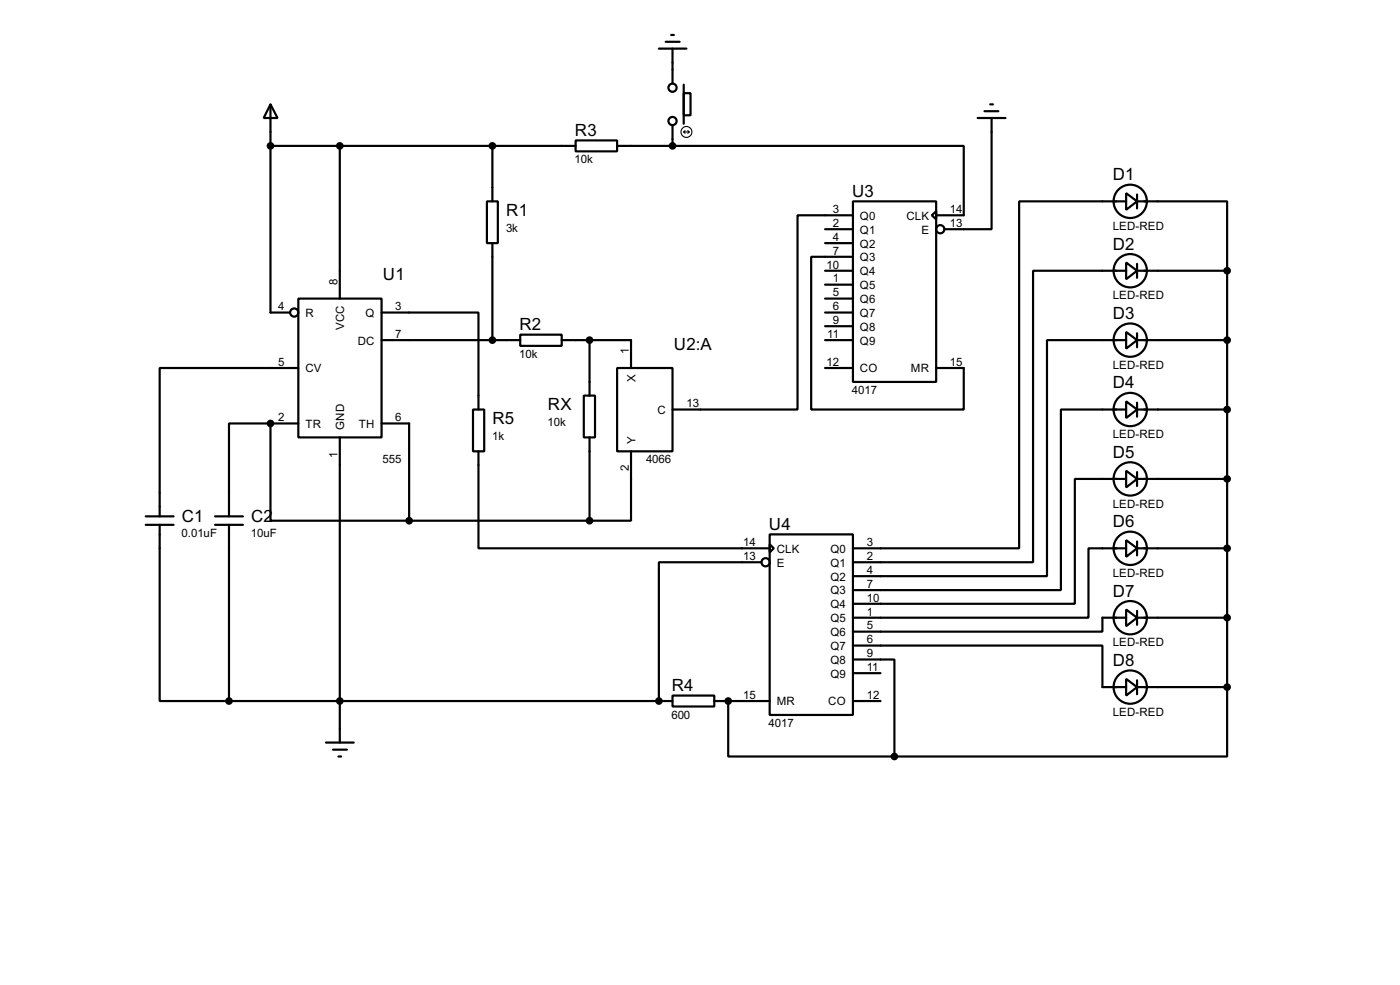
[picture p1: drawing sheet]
<svg xmlns="http://www.w3.org/2000/svg" width="256mm" height="180mm" viewBox="0 0 256 180" stroke-linecap="round" stroke-linejoin="round" font-family="sans-serif">
<g fill="none" stroke="#000" stroke-width=".4">
<path d="M49.6 19.1l1.3 2.5h-2.6zM49.6 19.1v38.1h3.5M120.7 8.9h5.1M122 7.7h2.5M123 6.4h.5M123.2 8.9v6.4M125.3 17.1h1.2v4h-1.2zM125.3 15.5v7.2M181.4 19.1h.5M49.6 26.7h55.9M62.3 26.7v28M89.2 36.9h2v7.6h-2z"/>
<path d="M90.2 26.7v10.2M105.5 25.7h7.6v2h-7.6zM113.1 26.7h10.1M123.2 26.7h53.4v12.7h-5.1M123.2 22.9v3.8M156.3 36.9h15.2v33h-15.2zM156.3 39.4h-10.2v35.6h-22.9M170.7 39.4l.8-.7v1.5zM179.1 21.6h5.1M180.4 20.4h2.5M181.7 21.6v20.4h-8.7M206.3 35.4l2 1.5-2 1.5z"/>
<path d="M206.3 36.9h-19.6v63.5h-30.4M208.3 36.9h16.5v12.7M208.3 35.6v2.6M54.7 54.7h15.2v25.4h-15.2zM69.9 57.2h17.8v17.8M90.2 44.5v17.8M151.2 49.6h5.1M151.2 57.2h5.1M151.2 42h5.1M151.2 44.5h5.1M151.2 52.1h5.1M151.2 54.7h5.1"/>
<path d="M151.2 59.7h5.1M156.3 47h-7.7v28h28v-7.6h-5.1M206.3 48.1l2 1.5-2 1.5zM206.3 49.6h-17v53.3h-33M208.3 49.6h16.5M208.3 48.3v2.6M224.8 49.6v76.2M49.6 77.5h-7.6v17M49.6 77.5v17.8h25.4M49.6 77.5h5.1M54.7 67.4h-25.4v27.1M69.9 62.3h25.4"/>
<path d="M69.9 77.5h5.1v17.8M86.7 75h2v7.6h-2zM95.3 61.3h7.6v2h-7.6zM102.9 62.3h12.7v5.1M107 72.4h2v7.7h-2zM108 62.3v10.1M113.1 67.4h10.1v15.2h-10.1zM151.2 62.3h5.1M151.2 67.4h5.1M206.3 60.8l2 1.5-2 1.5zM206.3 73.5l2 1.5-2 1.5zM206.3 75h-11.9v33h-38.1"/>
<path d="M206.3 62.3h-14.5v43.2h-35.5M208.3 62.3h16.5M208.3 75h16.5M208.3 61v2.6M208.3 73.7v2.6M26.7 94.5h5.1M26.7 96.1h5.1M29.3 96.1v32.2h12.7M39.4 94.5h5.1M39.4 96.1h5.1M42 96.1v32.2M62.3 80.1v55.8"/>
<path d="M75 95.3h33M87.7 82.6v17.8h53.3M108 80.1v15.2M115.6 82.6v12.7h-7.6M141 97.8h15.3v33.1h-15.3zM141 99.6l.8 .8-.8 .7zM206.3 86.2l2 1.5-2 1.5zM206.3 98.9l2 1.5-2 1.5zM206.3 87.7h-9.4v22.8h-40.6M208.3 87.7h16.5M208.3 86.4v2.6M208.3 99.1v2.6"/>
<path d="M139.5 102.9h-18.8v25.4M156.3 118.2h45.7v7.6h4.3M206.3 111.6l2 1.5-2 1.5zM206.3 113.1h-4.3v2.5h-45.7M206.3 100.4h-6.9v12.7h-43.1M208.3 100.4h16.5M208.3 113.1h16.5M208.3 111.8v2.6M42 128.3h81.2M59.7 135.9h5.1M61 137.2h2.6M62 138.5h.5"/>
<path d="M123.2 127.3h7.7v2h-7.7zM130.9 128.3h10.1M133.4 128.3v10.2h30.5M156.3 120.7h7.6v17.8M156.3 128.3h5M156.3 123.2h5M206.3 124.3l2 1.5-2 1.5zM208.3 125.8h16.5M208.3 124.5v2.6M224.8 125.8v12.7h-60.9"/>
<circle cx="123.2" cy="16.1" r=".75"/>
<circle cx="123.2" cy="22.2" r=".75"/>
<circle cx="207" cy="36.9" r="3.1"/>
<circle cx="53.9" cy="57.2" r=".75"/>
<circle cx="172.2" cy="42" r=".75"/>
<circle cx="207" cy="49.6" r="3.1"/>
<circle cx="207" cy="75" r="3.1"/>
<circle cx="207" cy="62.3" r="3.1"/>
<circle cx="207" cy="87.7" r="3.1"/>
<circle cx="140.2" cy="102.9" r=".75"/>
<circle cx="207" cy="113.1" r="3.1"/>
<circle cx="207" cy="100.4" r="3.1"/>
<circle cx="207" cy="125.8" r="3.1"/>
</g>
<g fill="#000">
<circle cx="49.6" cy="77.5" r=".2"/>
<circle cx="120.7" cy="128.3" r=".2"/>
<circle cx="133.4" cy="128.3" r=".2"/>
</g>
<g fill="#000" stroke="#000" stroke-width=".4">
<circle cx="49.5" cy="26.7" r=".5"/>
<circle cx="62.2" cy="26.7" r=".5"/>
<circle cx="90.2" cy="26.7" r=".5"/>
<circle cx="123.2" cy="26.7" r=".5"/>
<circle cx="224.8" cy="49.6" r=".5"/>
<circle cx="49.5" cy="77.5" r=".5"/>
<circle cx="90.2" cy="62.3" r=".5"/>
<circle cx="108" cy="62.3" r=".5"/>
<circle cx="224.8" cy="62.3" r=".5"/>
<circle cx="224.8" cy="75" r=".5"/>
<circle cx="74.9" cy="95.3" r=".5"/>
<circle cx="108" cy="95.3" r=".5"/>
<circle cx="224.8" cy="87.7" r=".5"/>
<circle cx="224.8" cy="113.1" r=".5"/>
<circle cx="224.8" cy="100.4" r=".5"/>
<circle cx="41.9" cy="128.3" r=".5"/>
<circle cx="62.2" cy="128.3" r=".5"/>
<circle cx="120.7" cy="128.3" r=".5"/>
<circle cx="133.4" cy="128.3" r=".5"/>
<circle cx="163.8" cy="138.5" r=".5"/>
<circle cx="224.8" cy="125.8" r=".5"/>
</g>
<g fill="none" stroke="#000" stroke-width=".2">
<path d="M125.3 24.2h1M125.3 24.2l.2 .2M125.5 23.9l-.2 .3M126 23.9l.3 .3M126.3 24.2l-.3 .2"/>
<circle cx="125.7" cy="24.2" r="1"/>
</g>
<g font-size="3.5">
<text x="105.3" y="24.9">R3</text>
<text x="203.9" y="33">D1</text>
<text x="92.8" y="39.5">R1</text>
<text x="156.1" y="36">U3</text>
<text x="203.9" y="45.7">D2</text>
<text x="70.2" y="51.3">U1</text>
<text x="203.9" y="58.4">D3</text>
<text x="95.2" y="60.5">R2</text>
<text x="123.5" y="64">U2:A</text>
<text x="203.9" y="71.1">D4</text>
<text x="90.2" y="77.6">R5</text>
<text x="100.4" y="75.1">RX</text>
<text x="203.9" y="83.8">D5</text>
<text x="33.3" y="95.5">C1</text>
<text x="46" y="95.5">C2</text>
<text x="140.9" y="97">U4</text>
<text x="203.9" y="96.5">D6</text>
<text x="203.9" y="109.2">D7</text>
<text x="203.9" y="121.9">D8</text>
<text x="123.1" y="126.5">R4</text>
</g>
<g font-size="2.4">
<text x="105.3" y="29.9">10k</text>
<text x="152.6" y="39">3</text>
<text x="152.6" y="41.6">2</text>
<text x="157.5" y="40.2">Q0</text>
<text x="166" y="40.2">CLK</text>
<text x="174" y="39">14</text>
<text x="174" y="41.6">13</text>
<text x="92.7" y="42.5">3k</text>
<text x="152.6" y="44.1">4</text>
<text x="152.6" y="46.6">7</text>
<text x="157.5" y="42.7">Q1</text>
<text x="157.5" y="45.3">Q2</text>
<text x="157.5" y="47.8">Q3</text>
<text x="168.8" y="42.7">E</text>
<text x="203.8" y="42.1">LED-RED</text>
<text x="61.9" y="52.1" transform="rotate(-90 61.9 52.1)">8</text>
<text x="151.4" y="49.2">10</text>
<text x="152.6" y="51.7">1</text>
<text x="157.5" y="50.4">Q4</text>
<text x="157.5" y="52.9">Q5</text>
<text x="51" y="56.8">4</text>
<text x="55.9" y="58">R</text>
<text x="66.9" y="58">Q</text>
<text x="72.4" y="56.8">3</text>
<text x="152.6" y="54.3">5</text>
<text x="152.6" y="56.8">6</text>
<text x="152.6" y="59.3">9</text>
<text x="157.5" y="55.4">Q6</text>
<text x="157.5" y="58">Q7</text>
<text x="203.8" y="54.8">LED-RED</text>
<text x="63.1" y="60.4" transform="rotate(-90 63.1 60.4)">VCC</text>
<text x="65.5" y="63.1">DC</text>
<text x="72.4" y="61.9">7</text>
<text x="95.1" y="65.5">10k</text>
<text x="115.2" y="64.8" transform="rotate(-90 115.2 64.8)">1</text>
<text x="151.6" y="61.9">11</text>
<text x="157.5" y="60.5">Q8</text>
<text x="157.5" y="63.1">Q9</text>
<text x="51" y="67">5</text>
<text x="55.9" y="68.1">CV</text>
<text x="116.4" y="70" transform="rotate(-90 116.4 70)">X</text>
<text x="151.4" y="67">12</text>
<text x="157.5" y="68.1">CO</text>
<text x="166.9" y="68.1">MR</text>
<text x="174" y="67">15</text>
<text x="203.8" y="67.5">LED-RED</text>
<text x="51" y="77.1">2</text>
<text x="72.4" y="77.1">6</text>
<text x="120.4" y="75.8">C</text>
<text x="125.8" y="74.6">13</text>
<text x="156.1" y="72.1">4017</text>
<text x="55.9" y="78.3">TR</text>
<text x="61.9" y="83.8" transform="rotate(-90 61.9 83.8)">1</text>
<text x="63.1" y="78.7" transform="rotate(-90 63.1 78.7)">GND</text>
<text x="65.7" y="78.3">TH</text>
<text x="90.2" y="80.6">1k</text>
<text x="100.3" y="78.1">10k</text>
<text x="116.4" y="81.3" transform="rotate(-90 116.4 81.3)">Y</text>
<text x="203.8" y="80.2">LED-RED</text>
<text x="70.1" y="84.8">555</text>
<text x="115.2" y="86.2" transform="rotate(-90 115.2 86.2)">2</text>
<text x="118.4" y="84.8">4066</text>
<text x="203.8" y="92.9">LED-RED</text>
<text x="33.3" y="98.4">0.01uF</text>
<text x="45.9" y="98.4">10uF</text>
<text x="136.2" y="100">14</text>
<text x="142.3" y="101.2">CLK</text>
<text x="152.1" y="101.2">Q0</text>
<text x="158.8" y="100">3</text>
<text x="136.2" y="102.5">13</text>
<text x="142.3" y="103.7">E</text>
<text x="152.1" y="103.7">Q1</text>
<text x="152.1" y="106.3">Q2</text>
<text x="158.8" y="102.5">2</text>
<text x="158.8" y="105.1">4</text>
<text x="158.8" y="107.6">7</text>
<text x="203.8" y="105.6">LED-RED</text>
<text x="152.1" y="108.8">Q3</text>
<text x="152.1" y="111.3">Q4</text>
<text x="152.1" y="113.9">Q5</text>
<text x="158.8" y="110.1">10</text>
<text x="158.8" y="112.7">1</text>
<text x="152.1" y="116.4">Q6</text>
<text x="152.1" y="119">Q7</text>
<text x="158.8" y="115.2">5</text>
<text x="158.8" y="117.8">6</text>
<text x="203.8" y="118.3">LED-RED</text>
<text x="152.1" y="121.5">Q8</text>
<text x="152.1" y="124">Q9</text>
<text x="158.8" y="120.3">9</text>
<text x="158.8" y="122.8">11</text>
<text x="123" y="131.5">600</text>
<text x="136.2" y="127.9">15</text>
<text x="142.3" y="129.1">MR</text>
<text x="151.7" y="129.1">CO</text>
<text x="158.8" y="127.9">12</text>
<text x="203.8" y="131">LED-RED</text>
<text x="140.8" y="133.1">4017</text>
</g>
</svg>
